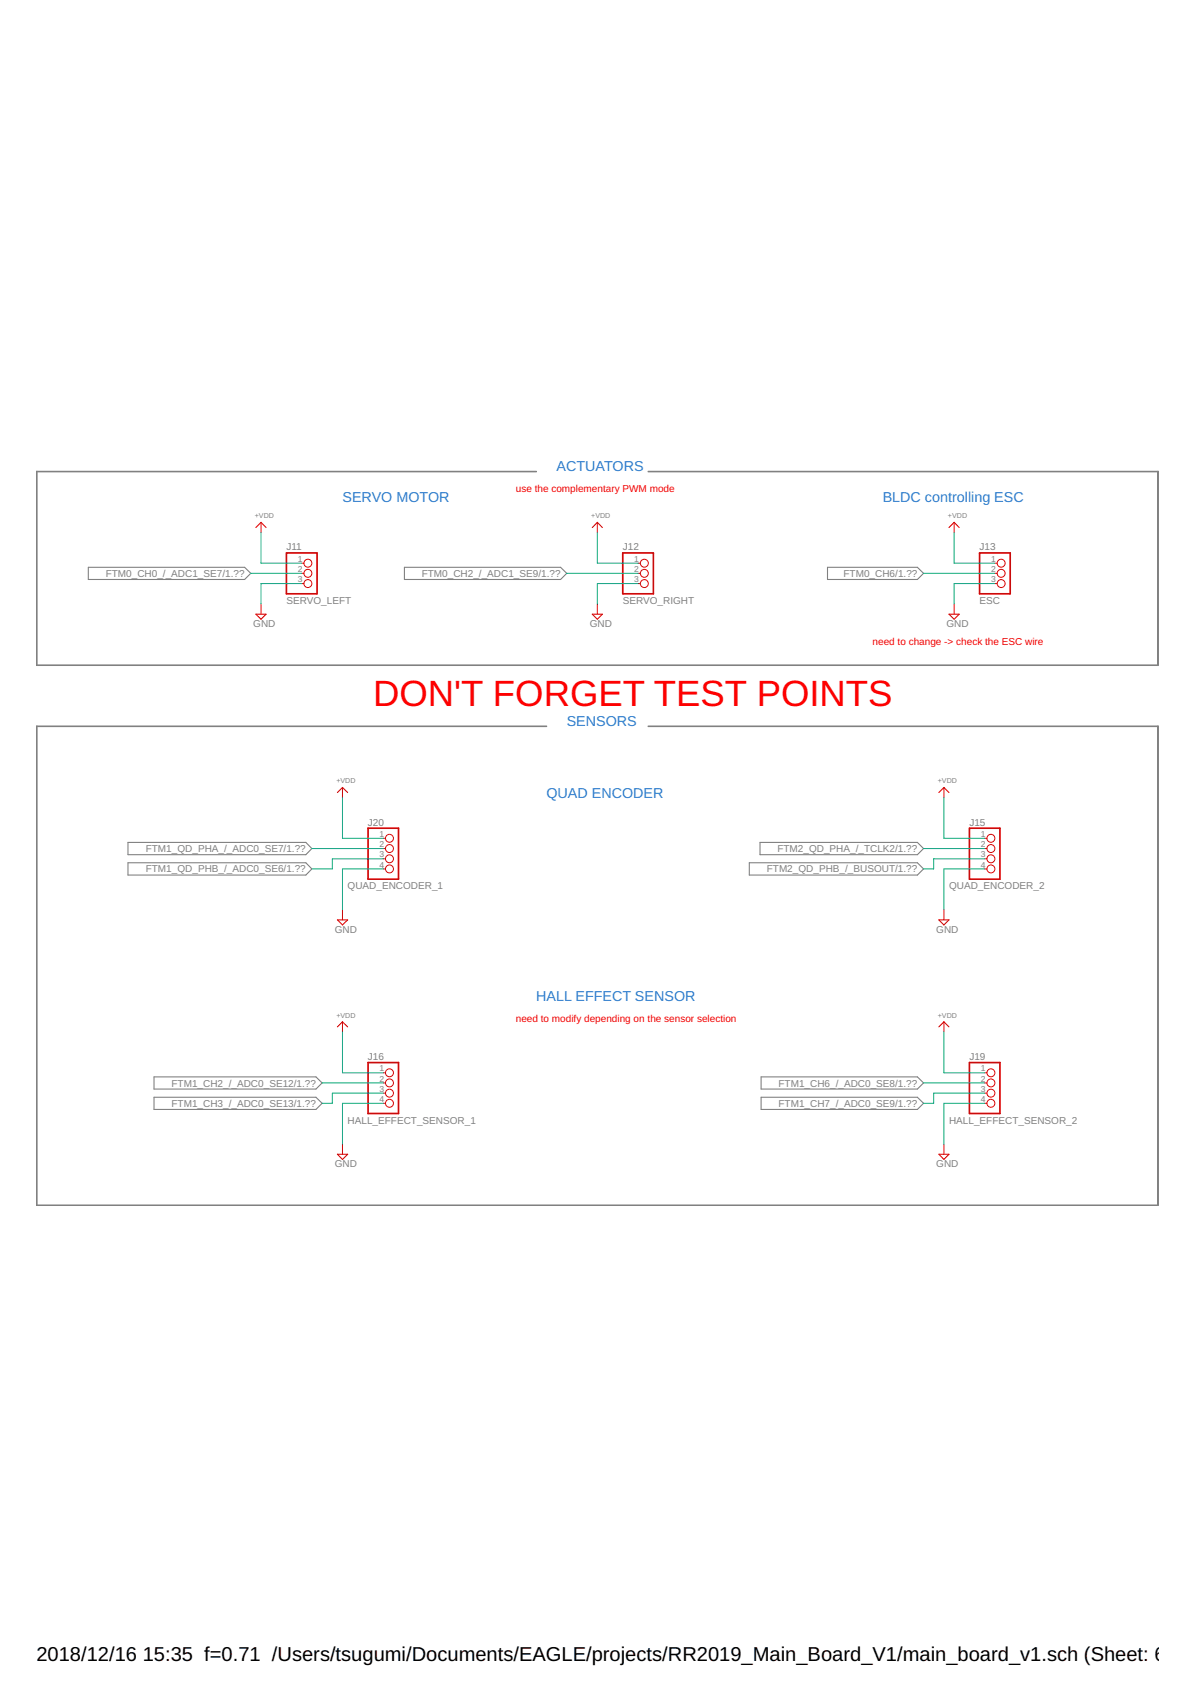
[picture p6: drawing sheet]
<svg xmlns="http://www.w3.org/2000/svg" width="210mm" height="297mm" viewBox="0 0 210 297" stroke-linecap="round" stroke-linejoin="round" font-family="sans-serif">
<path d="M15.5 99.7h27.5l1 1-1 1.1h-27.5zM71 99.7h27.5l1 1-1 1.1h-27.5zM145.4 99.7h15.7l1.1 1-1.1 1.1h-15.7zM22.5 148h31.2l1.1 1.1-1.1 1h-31.2zM22.5 151.6h31.2l1.1 1-1.1 1.1h-31.2zM131.6 151.6h29.5l1.1 1-1.1 1.1h-29.5zM133.5 148h27.6l1.1 1.1-1.1 1h-27.6zM27.1 189.2h28.4l1.1 1-1.1 1.1h-28.4zM27.1 192.7h28.4l1.1 1.1-1.1 1.1h-28.4zM133.7 189.2h27.4l1.1 1-1.1 1.1h-27.4zM133.7 192.7h27.4l1.1 1.1-1.1 1.1h-27.4z" fill="none" stroke="#808080" stroke-width=".19"/>
<path d="M50.3 97.1h5.4v7.2h-5.4zM109.4 97.1h5.4v7.2h-5.4zM172.1 97.1h5.3v7.2h-5.3zM64.6 145.5h5.4v8.9h-5.4zM170.3 145.5h5.3v8.9h-5.3zM64.6 186.6h5.4v9h-5.4zM170.3 186.6h5.3v9h-5.3z" fill="none" stroke="#c90b0b" stroke-width=".3"/>
<g fill="none" stroke="#c90b0b" stroke-width=".18">
<path d="M45.8 91.8v1.8M53 98.9h.4M104.9 91.8v1.8M112.1 98.9h.4M167.6 91.8v1.8M174.8 98.9h.4M45.8 106.1v1.8M53 100.7h.4M53 102.5h.4M104.9 106.1v1.8M112.1 100.7h.4M112.1 102.5h.4"/>
<path d="M167.6 106.1v1.8M174.8 100.7h.4M174.8 102.5h.4M60.2 138.3v1.8M165.8 138.3v1.8M60.2 159.8v1.8M67.3 147.3h.4M67.3 149.1h.4M67.3 150.9h.4M67.3 152.6h.4M165.8 159.8v1.8M173 147.3h.4"/>
<path d="M173 149.1h.4M173 150.9h.4M173 152.6h.4M60.2 179.5v1.8M165.8 179.5v1.8M67.3 188.4h.4M67.3 190.2h.4M67.3 192h.4M67.3 193.8h.4M173 188.4h.4M173 190.2h.4M173 192h.4"/>
<path d="M173 193.8h.4M60.2 201v1.8M165.8 201v1.8"/>
<circle cx="54.1" cy="98.9" r=".7"/>
<circle cx="113.2" cy="98.9" r=".7"/>
<circle cx="175.9" cy="98.9" r=".7"/>
<circle cx="54.1" cy="102.5" r=".7"/>
<circle cx="54.1" cy="100.7" r=".7"/>
<circle cx="113.2" cy="100.7" r=".7"/>
<circle cx="113.2" cy="102.5" r=".7"/>
<circle cx="175.9" cy="100.7" r=".7"/>
<circle cx="175.9" cy="102.5" r=".7"/>
<circle cx="68.4" cy="149.1" r=".7"/>
<circle cx="68.4" cy="152.6" r=".7"/>
<circle cx="68.4" cy="147.3" r=".7"/>
<circle cx="68.4" cy="150.9" r=".7"/>
<circle cx="174.1" cy="147.3" r=".7"/>
<circle cx="174.1" cy="150.9" r=".7"/>
<circle cx="174.1" cy="149.1" r=".7"/>
<circle cx="174.1" cy="152.6" r=".7"/>
<circle cx="68.4" cy="188.4" r=".7"/>
<circle cx="68.4" cy="192" r=".7"/>
<circle cx="68.4" cy="193.8" r=".7"/>
<circle cx="68.4" cy="190.2" r=".7"/>
<circle cx="174.1" cy="188.4" r=".7"/>
<circle cx="174.1" cy="192" r=".7"/>
<circle cx="174.1" cy="193.8" r=".7"/>
<circle cx="174.1" cy="190.2" r=".7"/>
</g>
<g fill="none" stroke="#c90b0b" stroke-width=".19">
<path d="M44.9 92.7l.9-.9 .9 .9M104 92.7l.9-.9 .9 .9M166.7 92.7l.9-.9 .9 .9M44.9 107.9h1.8l-.9 .9zM104 107.9h1.8l-.9 .9zM166.7 107.9h1.8l-.9 .9zM59.3 139.2l.9-.9 .9 .9M164.9 139.2l.9-.9 .9 .9M59.3 161.6h1.8l-.9 .9zM164.9 161.6h1.8l-.9 .9zM59.3 180.4l.9-.9 .9 .9M164.9 180.4l.9-.9 .9 .9"/>
<path d="M59.3 202.8h1.8l-.9 .9zM164.9 202.8h1.8l-.9 .9z"/>
</g>
<g fill="none" stroke="#0dab76" stroke-width=".18">
<path d="M45.8 93.6v5.3h7.2M104.9 93.6v5.3h7.2M167.6 93.6v5.3h7.2M44 100.7h9M53 102.5h-7.2v3.6M99.5 100.7h12.6M112.1 102.5h-7.2v3.6M162.2 100.7h12.6M174.8 102.5h-7.2v3.6M54.8 149.1h12.5M60.2 140.1v7.2h7.1M67.3 150.9h-8.9v1.7h-3.6"/>
<path d="M67.3 152.6h-7.1v7.2M162.2 149.1h10.8M165.8 140.1v7.2h7.2M173 150.9h-9v1.7h-1.8M173 152.6h-7.2v7.2M56.6 190.2h10.7M60.2 181.3v7.1h7.1M67.3 192h-8.9v1.8h-1.8M67.3 193.8h-7.1v7.2M162.2 190.2h10.8M165.8 181.3v7.1h7.2M173 193.8h-7.2v7.2"/>
<path d="M173 192h-9v1.8h-1.8"/>
</g>
<g fill="#808080" stroke="#808080" stroke-width=".18">
<path d="M6.4 82.8l87.8 .1z"/>
<path d="M6.4 116.8l197.1 .1z"/>
<path d="M113.8 82.8l89.7 .1z"/>
<path d="M6.4 82.8h.1v34.1z"/>
<path d="M6.4 127.6h89.6z"/>
<path d="M6.4 127.6h.1v84.2z"/>
<path d="M6.4 211.7l197.1 .1z"/>
<path d="M203.3 127.6h.2l-.1 84.2z"/>
<path d="M113.8 127.6h89.7z"/>
<path d="M203.3 82.8h.2l-.1 34.1z"/>
</g>
<text font-size="6.4" fill="#f00" x="65.5" y="124">DON'T FORGET TEST POINTS</text>
<g font-size="3.5">
<text x="6.4" y="291.8">2018/12/16</text>
<text x="25.1" y="291.8">15:35 f=0.71 /Users/tsugumi/Documents/EAGLE/projects/RR2019_Main_Board_V1/main_board_v1.sch (Sheet: 6/7)</text>
</g>
<g font-size="2.5" fill="#2c7bce">
<text x="97.8" y="82.8">ACTUATORS</text>
<text x="60.2" y="88.2">SERVO MOTOR</text>
<text x="155.1" y="88.2">BLDC controlling ESC</text>
<text x="99.6" y="127.6">SENSORS</text>
<text x="96" y="140.1">QUAD ENCODER</text>
<text x="94.2" y="175.9">HALL EFFECT SENSOR</text>
</g>
<g font-size="1.8" fill="#f00">
<text x="90.6" y="86.4">use the complementary PWM mode</text>
<text x="153.3" y="113.3">need to change -&gt; check the ESC wire</text>
<text x="90.6" y="179.5">need to modify depending on the sensor selection</text>
</g>
<g font-size="1.8" fill="#808080">
<text x="18.6" y="101.3">FTM0_CH0_/_ADC1_SE7/1.??</text>
<text x="50.3" y="96.7">J11</text>
<text x="74.1" y="101.3">FTM0_CH2_/_ADC1_SE9/1.??</text>
<text x="109.4" y="96.7">J12</text>
<text x="148.2" y="101.3">FTM0_CH6/1.??</text>
<text x="172.1" y="96.7">J13</text>
<text x="50.3" y="106.1">SERVO_LEFT</text>
<text x="109.4" y="106.1">SERVO_RIGHT</text>
<text x="172.1" y="106.1">ESC</text>
<text x="44.5" y="110.1">GND</text>
<text x="103.6" y="110.1">GND</text>
<text x="166.2" y="110.1">GND</text>
<text x="25.6" y="149.7">FTM1_QD_PHA_/_ADC0_SE7/1.??</text>
<text x="64.6" y="145">J20</text>
<text x="136.5" y="149.7">FTM2_QD_PHA_/_TCLK2/1.??</text>
<text x="170.3" y="145">J15</text>
<text x="25.6" y="153.3">FTM1_QD_PHB_/_ADC0_SE6/1.??</text>
<text x="134.7" y="153.3">FTM2_QD_PHB_/_BUSOUT/1.??</text>
<text x="61.1" y="156.2">QUAD_ENCODER_1</text>
<text x="166.7" y="156.2">QUAD_ENCODER_2</text>
<text x="58.8" y="163.8">GND</text>
<text x="164.5" y="163.8">GND</text>
<text x="30.1" y="190.9">FTM1_CH2_/_ADC0_SE12/1.??</text>
<text x="64.6" y="186.2">J16</text>
<text x="136.7" y="190.9">FTM1_CH6_/_ADC0_SE8/1.??</text>
<text x="170.3" y="186.2">J19</text>
<text x="30.1" y="194.4">FTM1_CH3_/_ADC0_SE13/1.??</text>
<text x="61.1" y="197.4">HALL_EFFECT_SENSOR_1</text>
<text x="136.7" y="194.4">FTM1_CH7_/_ADC0_SE9/1.??</text>
<text x="166.7" y="197.4">HALL_EFFECT_SENSOR_2</text>
<text x="58.8" y="205">GND</text>
<text x="164.5" y="205">GND</text>
</g>
<g font-size="1.5" fill="#808080">
<text x="52.3" y="98.7">1</text>
<text x="52.3" y="100.5">2</text>
<text x="111.4" y="98.7">1</text>
<text x="111.4" y="100.5">2</text>
<text x="174.1" y="98.7">1</text>
<text x="174.1" y="100.5">2</text>
<text x="52.3" y="102.3">3</text>
<text x="111.4" y="102.3">3</text>
<text x="174.1" y="102.3">3</text>
<text x="66.6" y="147">1</text>
<text x="66.6" y="148.8">2</text>
<text x="172.3" y="147">1</text>
<text x="172.3" y="148.8">2</text>
<text x="66.6" y="150.6">3</text>
<text x="66.6" y="152.4">4</text>
<text x="172.3" y="150.6">3</text>
<text x="172.3" y="152.4">4</text>
<text x="66.6" y="188.2">1</text>
<text x="66.6" y="190">2</text>
<text x="66.6" y="191.8">3</text>
<text x="172.3" y="188.2">1</text>
<text x="172.3" y="190">2</text>
<text x="172.3" y="191.8">3</text>
<text x="66.6" y="193.6">4</text>
<text x="172.3" y="193.6">4</text>
</g>
<g font-size="1.2" fill="#808080">
<text x="44.8" y="91.1">+VDD</text>
<text x="103.8" y="91.1">+VDD</text>
<text x="166.5" y="91.1">+VDD</text>
<text x="59.1" y="137.6">+VDD</text>
<text x="164.7" y="137.6">+VDD</text>
<text x="59.1" y="178.8">+VDD</text>
<text x="164.7" y="178.8">+VDD</text>
</g>
</svg>
